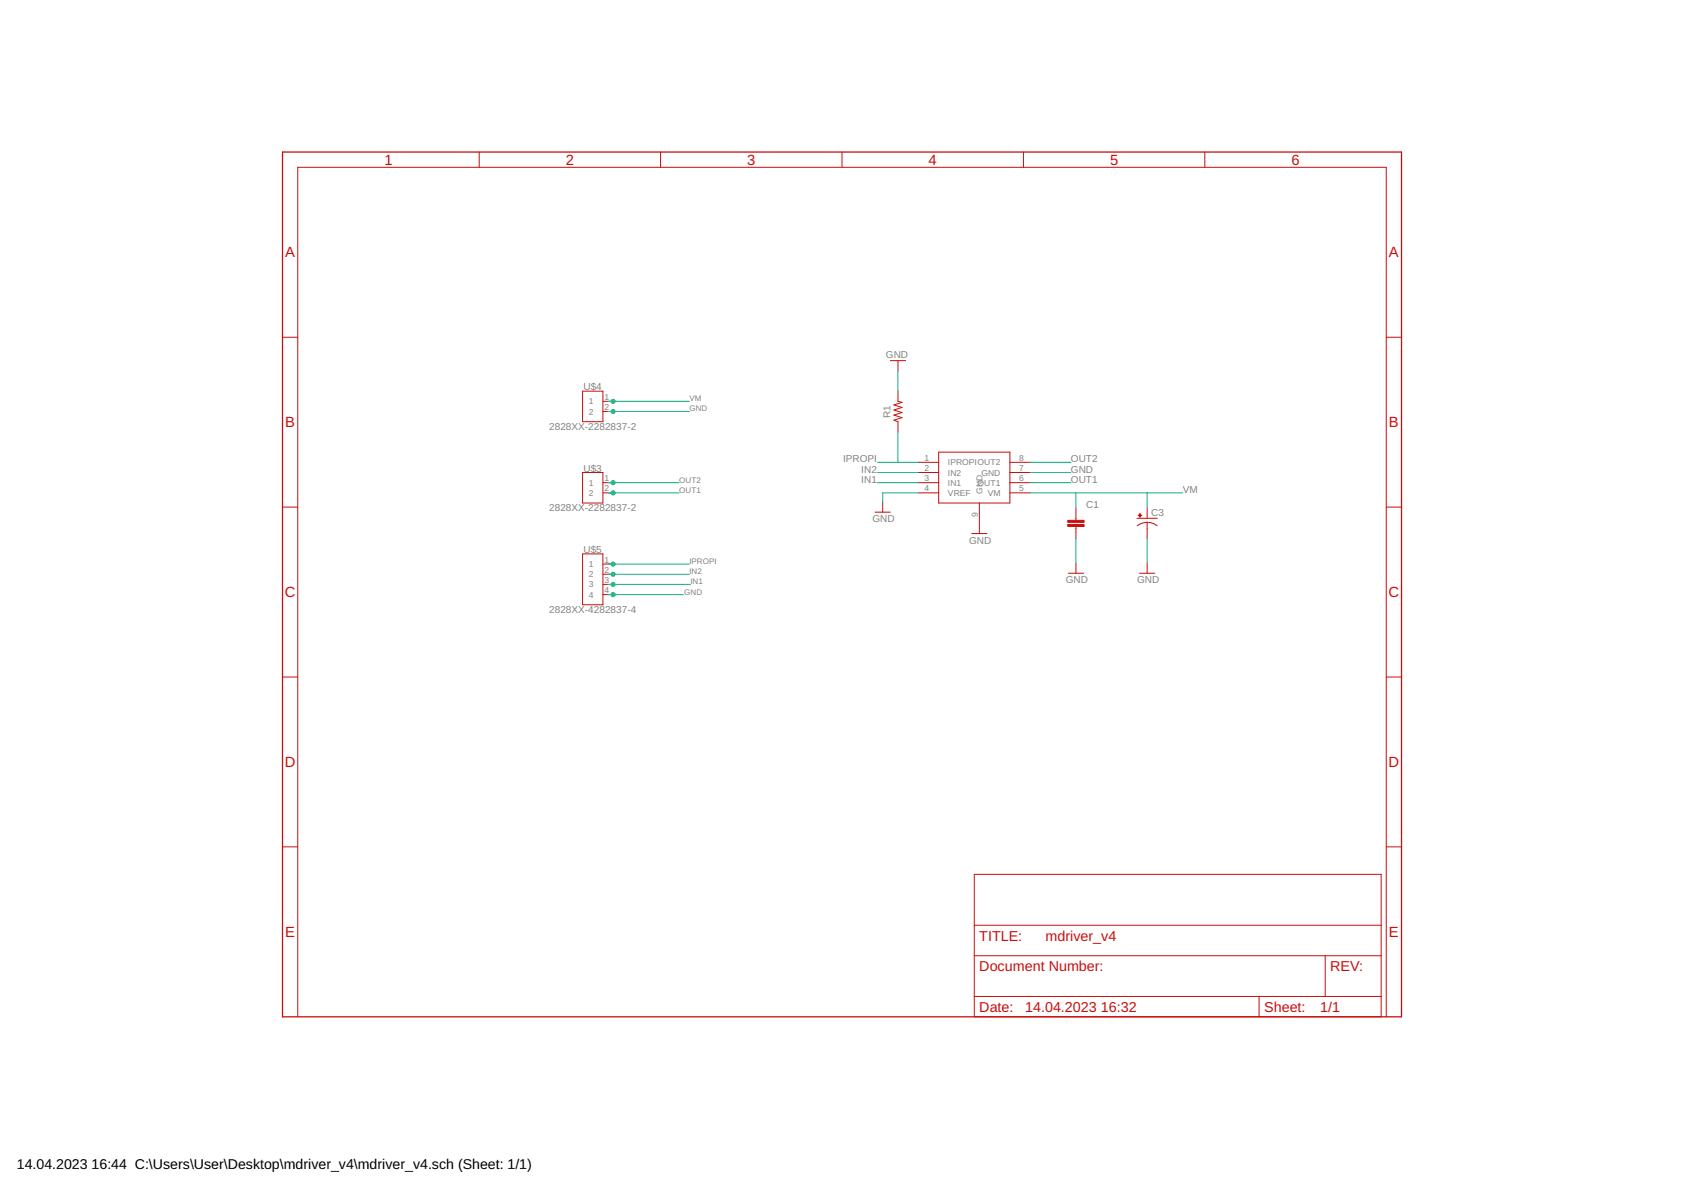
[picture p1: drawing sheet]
<svg xmlns="http://www.w3.org/2000/svg" width="420mm" height="297mm" viewBox="0 0 420 297" stroke-linecap="round" stroke-linejoin="round" font-family="sans-serif">
<path d="M70.5 38h279.4v215.8h-279.4z" fill="none" stroke="#c90d0c" stroke-width=".32"/>
<g fill="none" stroke="#c90d0c" stroke-width=".25">
<path d="M119.6 38v3.8M164.9 38v3.8M210.2 38v3.8M255.5 38v3.8M300.8 38v3.8M70.5 84.2h3.8M145.4 97.6h5.1v7.7h-5.1zM222.3 90h3.8M224.2 90v2.6M224.2 97.6v2.6l1 .2-2 .7 2 .6-2 .6 2 .7-2 .6 2 .6-2 .7 1 .4v2.5M346.1 84.2h3.8M145.4 117.9h5.1v7.7h-5.1z"/>
<path d="M150.5 100.2h2.6M150.5 102.7h2.6M229.3 115.4h5M229.3 117.9h5M234.3 112.9h17.8v12.7h-17.8zM252.1 115.4h5.1M252.1 117.9h5.1M70.5 126.6h3.8M145.4 138.3h5.1v12.7h-5.1zM150.5 120.5h2.6M150.5 123h2.6M218.5 127.8h3.8"/>
<path d="M220.4 125.3v2.5M229.3 120.5h5M229.3 123h5M242.6 133.2h3.8M244.5 125.6v7.6M252.1 120.5h5.1M252.1 123h5.1M268.6 126.8v3.1M268.6 131.4v3.1M283.8 129.4h5.1M286.4 130.4l1.6 .3 .9 .5M286.4 130.4l-1.6 .3-.9 .5"/>
<path d="M286.4 126.8v2.6M286.4 130.4v4.1M346.1 126.6h3.8M150.5 140.8h2.6M150.5 143.3h2.6M150.5 145.9h2.6M150.5 148.4h2.6M266.7 143.1h3.8M268.6 140.5v2.6M284.5 143.1h3.8M286.4 140.5v2.6M70.5 169h3.8"/>
<path d="M346.1 169h3.8M70.5 211.4h3.8M243.2 218.2h101.6v35.6h-101.6zM346.1 211.4h3.8M243.2 238.6h101.6M243.2 230.9h101.6M330.8 238.6v10.1M74.3 253.8v-212h271.8v212M243.2 248.7h101.6M314.3 248.7v5.1"/>
</g>
<g fill="#c90d0c" stroke="#c90d0c" stroke-width=".25">
<path d="M266.6 130.9h4v.5h-4z"/>
<path d="M266.6 129.9h4v.5h-4z"/>
<path d="M284.1 128.6h.9v.1h-.9z"/>
<path d="M284.5 128.2h.1v.9h-.1z"/>
</g>
<g fill="none" stroke="#0dab76" stroke-width=".25">
<path d="M224.2 92.6v5M151.8 102.7h20.3M151.8 100.2h20.3M219.1 117.9h10.2M219.1 115.4h10.2M224.2 107.8v7.6M257.2 117.9h10.1M257.2 115.4h10.1M151.8 123h17.8M151.8 120.5h17.8M219.1 120.5h10.2M229.3 123h-8.9v2.3"/>
<path d="M257.2 123h38.1M257.2 120.5h10.1M268.6 123v3.8M268.6 134.5v6M286.4 123v3.8M286.4 134.5v6M151.8 148.4h18.8M151.8 140.8h20.3M151.8 143.3h20.3M151.8 145.9h20.6"/>
</g>
<g fill="#0dab76" stroke="#0dab76" stroke-width=".25">
<circle cx="153.1" cy="102.7" r=".51"/>
<circle cx="153.1" cy="148.4" r=".51"/>
<circle cx="153.1" cy="120.5" r=".51"/>
<circle cx="153.1" cy="123" r=".51"/>
<circle cx="153.1" cy="140.8" r=".51"/>
<circle cx="153.1" cy="143.3" r=".51"/>
<circle cx="153.1" cy="145.9" r=".51"/>
<circle cx="153.1" cy="100.2" r=".51"/>
</g>
<g font-size="3.7" fill="#c90d0c">
<text x="96" y="41.2">1</text>
<text x="141.3" y="41.2">2</text>
<text x="186.5" y="41.2">3</text>
<text x="231.8" y="41.2">4</text>
<text x="277.1" y="41.2">5</text>
<text x="322.4" y="41.2">6</text>
<text x="71.2" y="64.3">A</text>
<text x="346.7" y="64.3">A</text>
<text x="71.2" y="106.7">B</text>
<text x="346.7" y="106.7">B</text>
<text x="71.1" y="149.1">C</text>
<text x="346.6" y="149.1">C</text>
<text x="71.1" y="191.5">D</text>
<text x="346.6" y="191.5">D</text>
<text x="71.2" y="233.9">E</text>
<text x="346.7" y="233.9">E</text>
</g>
<g font-size="3.6" fill="#c90d0c">
<text x="244.5" y="234.8">TITLE:</text>
<text x="261" y="234.8">mdriver_v4</text>
<text x="244.5" y="242.4">Document Number:</text>
<text x="332.1" y="242.4">REV:</text>
<text x="244.5" y="252.5">Date:</text>
<text x="255.9" y="252.5">14.04.2023</text>
<text x="274.8" y="252.5">16:32</text>
<text x="315.6" y="252.5">Sheet:</text>
<text x="329.6" y="252.5">1/1</text>
</g>
<g font-size="3.5">
<text x="4.2" y="291.8">14.04.2023</text>
<text x="22.9" y="291.8">16:44 C:\Users\User\Desktop\mdriver_v4\mdriver_v4.sch (Sheet: 1/1)</text>
</g>
<g font-size="2.5" fill="#808080">
<text x="221.2" y="89.3">GND</text>
<text x="145.7" y="97.4">U$4</text>
<text x="137.1" y="107.3">2828XX-2282837-2</text>
<text x="222.3" y="104.3" transform="rotate(-90 222.3 104.3)">R1</text>
<text x="145.7" y="117.7">U$3</text>
<text x="210.5" y="115.4">IPROPI</text>
<text x="215" y="117.9">IN2</text>
<text x="267.3" y="117.9">GND</text>
<text x="267.3" y="115.4">OUT2</text>
<text x="215" y="120.5">IN1</text>
<text x="267.3" y="120.5">OUT1</text>
<text x="295.3" y="123">VM</text>
<text x="137.1" y="127.6">2828XX-2282837-2</text>
<text x="217.8" y="130.4">GND</text>
<text x="271.2" y="126.8">C1</text>
<text x="287.4" y="128.7">C3</text>
<text x="241.9" y="135.7">GND</text>
<text x="145.7" y="138">U$5</text>
<text x="266.1" y="145.6">GND</text>
<text x="283.9" y="145.6">GND</text>
<text x="137.1" y="153">2828XX-4282837-4</text>
</g>
<g font-size="2.1" fill="#808080">
<text x="147" y="100.9">1</text>
<text x="150.9" y="99.8">1</text>
<text x="147" y="103.5">2</text>
<text x="150.9" y="102.4">2</text>
<text x="230.8" y="115.1">1</text>
<text x="230.8" y="117.6">2</text>
<text x="236.7" y="116.2">IPROPIOUT2</text>
<text x="236.7" y="118.7">IN2</text>
<text x="245" y="118.7">GND</text>
<text x="254.4" y="115.1">8</text>
<text x="254.4" y="117.6">7</text>
<text x="147" y="121.2">1</text>
<text x="147" y="123.8">2</text>
<text x="150.9" y="120.1">1</text>
<text x="150.9" y="122.7">2</text>
<text x="230.8" y="120.1">3</text>
<text x="230.8" y="122.7">4</text>
<text x="236.7" y="121.2">IN1</text>
<text x="236.7" y="123.8">VREF</text>
<text x="244.1" y="121.3">OUT1</text>
<text x="245.3" y="123.2" transform="rotate(-90 245.3 123.2)">GND</text>
<text x="246.6" y="123.8">VM</text>
<text x="254.4" y="120.1">6</text>
<text x="254.4" y="122.7">5</text>
<text x="244.1" y="129.1" transform="rotate(-90 244.1 129.1)">9</text>
<text x="147" y="141.6">1</text>
<text x="150.9" y="140.4">1</text>
<text x="150.9" y="143">2</text>
<text x="147" y="144.1">2</text>
<text x="147" y="146.6">3</text>
<text x="147" y="149.2">4</text>
<text x="150.9" y="145.5">3</text>
<text x="150.9" y="148.1">4</text>
</g>
<g font-size="2" fill="#808080">
<text x="172.1" y="100.2">VM</text>
<text x="172.1" y="102.7">GND</text>
<text x="169.6" y="120.5">OUT2</text>
<text x="169.6" y="123">OUT1</text>
<text x="172.1" y="140.8">IPROPI</text>
<text x="172.1" y="143.3">IN2</text>
<text x="170.8" y="148.4">GND</text>
<text x="172.4" y="145.9">IN1</text>
</g>
</svg>
